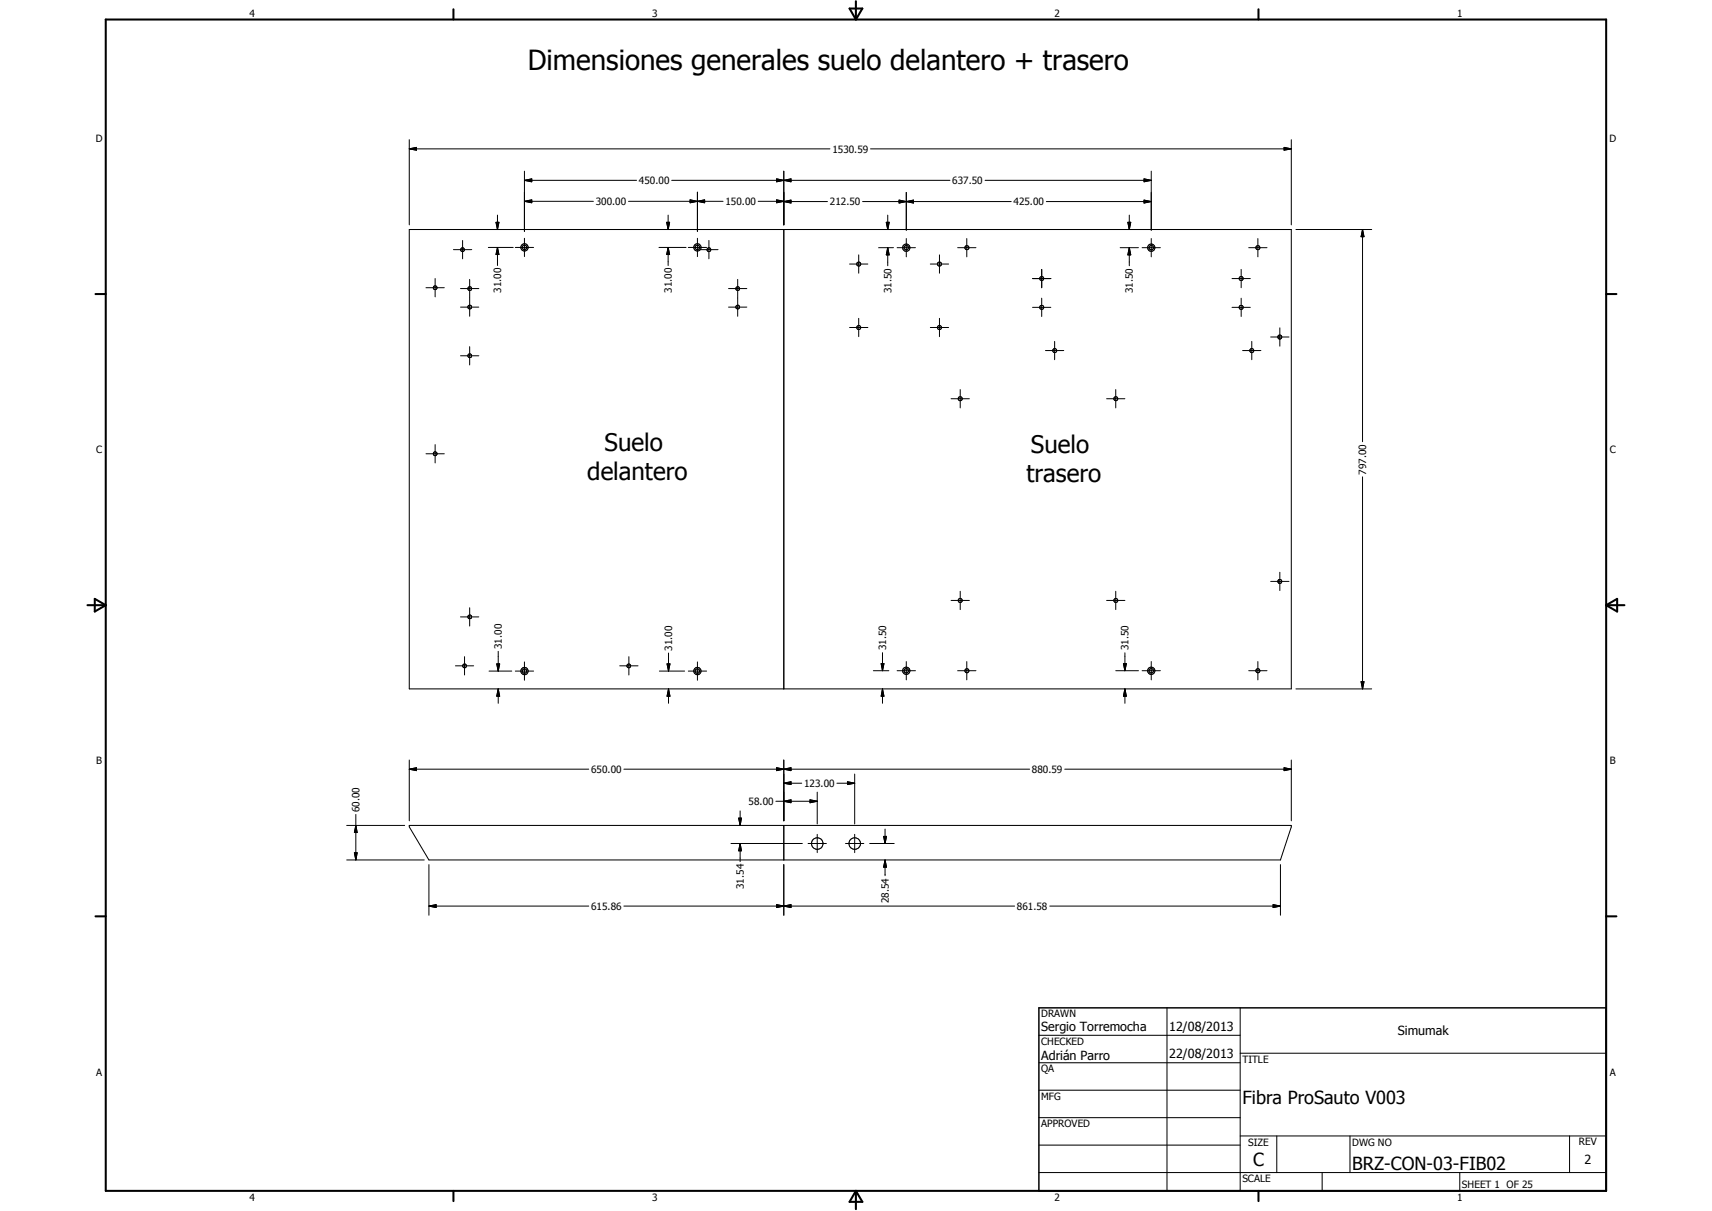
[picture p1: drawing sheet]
<svg xmlns="http://www.w3.org/2000/svg" width="594mm" height="420mm" viewBox="0 0 594 420" stroke-linecap="round" stroke-linejoin="round" font-family="sans-serif">
<g fill="none" stroke="#000" stroke-width=".35">
<path d="M142 51.6l2.5-.5v1zM142 48.5v29.5M142 51.6h146M182 59.4v20.9M272 59.4v18.6M302.1 51.6h146M399.5 59.4v20.5M445.6 51.1l2.5 .5-2.5 .5zM448.1 48.5v29.5M142 79.6h306.1v159.4h-306.1zM172.1 77.1h1l-.5 2.5zM172.6 74.6v5"/>
<path d="M182 69.8l2.5-.5v1.1zM182 62.6l2.5-.5v1zM182 69.8h23.9M182 62.6h38.9M218.1 69.8h32.8M231.3 77.1h1.1l-.5 2.5zM231.9 74.6v5M233.1 62.6h96.5M239.5 69.3l2.5 .5-2.5 .6zM242 69.8l2.5-.5v1.1zM242 66.7v13.6M263.1 69.8h8.9"/>
<path d="M269.5 69.3l2.5 .5-2.5 .6zM269.5 62.1l2.5 .5-2.5 .5zM269.5 62.1v1l5-1v1zM272 69.9l2.5-.5v1zM272 62.6l2.5-.5v1zM272 79.6v159.4M272 69.9h15.1M299.3 69.9h51.6M307.5 77.1h1.1l-.5 2.5zM308.1 74.6v5M312 69.4l2.5 .5-2.5 .5zM312 69.4l5 1v-1l-5 1z"/>
<path d="M314.5 69.9l2.5-.5v1zM314.5 66.8v13.1M341.8 62.6h57.7M363.1 69.9h36.4M391.4 77.1h1l-.5 2.5zM391.9 74.6v5M397 69.4l2.5 .5-2.5 .5zM397 62.1l2.5 .5-2.5 .5zM449.7 79.6h26.3M472.8 79.6l.5 2.5h-1zM472.8 79.6v73.6M147.8 99.8h6.4"/>
<path d="M151 96.6v6.4M157.3 86.6h6.4M160.5 83.4v6.4M163 96.9v12.8M169.5 85.9h8.6M172.6 85.9l.5 2.4h-1zM172.6 85.9v6.2M178.8 85.9h6.4M182 82.7v6.3M228.7 85.9h9.4M231.9 85.9l.5 2.4h-1.1zM231.9 85.9v6.2"/>
<path d="M238.8 85.9h6.4M242 82.7v6.3M242.8 86.6h6.4M246 83.4v6.4M256 96.9v12.8M294.8 91.6h6.4M298 88.4v6.4M304.9 85.9h5.1M308.1 85.9l.5 2.5h-1.1zM308.1 85.9v6.3M311.3 85.9h6.4M314.5 82.8v6.3"/>
<path d="M322.8 91.6h6.4M326 88.4v6.4M332.3 85.9h6.4M335.5 82.8v6.3M358.3 96.6h6.4M361.5 93.5v6.3M388.7 85.9h6.3M391.9 85.9l.5 2.5h-1zM391.9 85.9v6.3M396.3 85.9h6.4M399.5 82.8v6.3M427.5 96.6h6.4"/>
<path d="M430.7 93.5v6.3M433.3 85.9h6.4M436.5 82.8v6.3M159.8 106.6h6.4M159.8 100.1h6.4M252.8 106.6h6.4M252.8 100.1h6.4M294.8 113.6h6.4M298 110.4v6.4M322.8 113.6h6.4M326 110.4v6.4M358.3 106.6h6.4"/>
<path d="M361.5 103.5v6.3M366 118.4v6.4M427.5 106.6h6.4M430.7 103.5v6.3M434.4 118.4v6.4M440.9 116.9h6.4M443.8 116.3v1.3M444.1 113.7v6.4M159.8 123.4h6.4M163 120.3v6.3M330 138.3h6.4M333.2 135.2v6.3"/>
<path d="M362.8 121.6h6.3M384 138.3h6.3M387.2 135.2v6.3M431.2 121.6h6.3M147.8 157.4h6.4M151 154.3v6.3M472.8 165.4v73.6M444.1 198.5v6.4M159.8 214h6.4M163 210.9v6.3M330 208.3h6.4M333.2 205.1v6.4"/>
<path d="M384 208.3h6.3M387.2 205.1v6.4M440.9 201.7h6.4M443.8 201.1v1.3M158 231h6.4M161.2 227.8v6.4M169.7 232.8h7.9M172.4 230.3h1l-.5 2.5zM172.9 239l.5 2.6h-1zM172.9 226v6.8M172.9 239v5M178.8 232.8h6.4"/>
<path d="M182 229.7v6.3M215 231h6.4M218.2 227.8v6.4M228.8 232.8h8.8M231.5 230.3h1l-.5 2.5zM232 239l.5 2.6h-1zM232 226.6v6.2M232 239v5M238.8 232.8h6.4M242 229.7v6.3M303.1 232.7h5.3M305.8 230.3h.9l-.5 2.4z"/>
<path d="M306.2 239l.5 2.6h-.9zM306.2 226.4v6.3M306.2 239v5M311.3 232.7h6.4M314.5 229.5v6.4M332.3 232.7h6.4M335.5 229.5v6.4M387.2 232.7h7.8M389.8 230.3h1.1l-.6 2.4zM390.3 239l.6 2.6h-1.1zM390.3 226.5v6.2M390.3 239v5"/>
<path d="M396.3 232.7h6.4M399.5 229.5v6.4M433.3 232.7h6.4M436.5 229.5v6.4M449.7 239h26.3M472.3 236.5h1l-.5 2.5zM142 266.9l2.5-.5v1zM142 263.7v21.1M142 266.9h62.3M216.5 266.9h140.8M269.2 278h14.4M269.5 266.4l2.5 .5-2.5 .5z"/>
<path d="M269.5 266.4v1l5-1v1zM272 266.9l2.5-.5v1zM272 278l2.5-.5v1zM272 271.7l2.5-.5v1zM272 263.7v21.1M272 271.7h6.2M281.1 277.5l2.5 .5-2.5 .5zM283.6 274.8v11.1M290.4 271.7h6.2M294.1 271.2l2.5 .5-2.5 .5zM296.6 268.6v17.3M369.5 266.9h78.6"/>
<path d="M445.6 266.4l2.5 .5-2.5 .5zM448.1 263.7v21.1M120.3 298.4h26.9M120.3 286.4h20.1M123 295.9h.9l-.4 2.5zM123.5 286.4l.4 2.4h-.9zM123.5 282.6v15.8M142 286.4h306.1v.5l-3.8 11.5h-295.5l-6.8-11.5zM148.8 300v17.5M253.7 292.7h24.7M256.3 283.8h1l-.5 2.6zM256.8 292.7l.5 2.5h-1z"/>
<path d="M256.8 281.3v5.1M256.8 292.7v6.3M272 286.4v12M272 300v17.5M280.4 292.7h6.4M283.6 289.5v6.3M293.4 292.7h6.4M296.6 289.5v6.3M301.8 292.7h8.5M306.6 290.2h1l-.5 2.5zM307.1 298.4l.5 2.5h-1zM307.1 287.7v5"/>
<path d="M307.1 298.4v5.4M444.3 300v17.5M148.8 314.4l2.5-.5v1zM148.8 314.4h55.5M216.5 314.4h135.6M269.5 313.9l2.5 .5-2.5 .5zM269.5 313.9l5 1v-1l-5 1zM272 314.4l2.5-.5v1zM364.3 314.4h80M441.8 313.9l2.5 .5-2.5 .5zM360.5 359.2h69.9M405 349.7v63.5"/>
<path d="M430.4 349.7v63.5M360.5 368.7h69.9M360.5 378.2h69.9M430.4 365.4h127M360.5 387.8h69.9M360.5 397.3h69.9M430.4 394.1h127M443.1 394.1v12.7M468.5 394.1v12.7M544.7 394.1v12.7M360.5 406.8h196.9M458.8 406.8v6.4"/>
<path d="M506.6 406.8v6.4"/>
<circle cx="151" cy="99.8" r=".67"/>
<circle cx="160.5" cy="86.6" r=".67"/>
<circle cx="182" cy="85.8" r=".76"/>
<circle cx="182" cy="85.8" r="1.26"/>
<circle cx="242" cy="85.8" r=".76"/>
<circle cx="242" cy="85.8" r="1.27"/>
<circle cx="246" cy="86.7" r=".66"/>
<circle cx="298" cy="91.6" r=".71"/>
<circle cx="314.5" cy="85.9" r="1.28"/>
<circle cx="314.5" cy="85.9" r=".76"/>
<circle cx="326" cy="91.6" r=".7"/>
<circle cx="335.5" cy="85.9" r=".71"/>
<circle cx="361.5" cy="96.6" r=".71"/>
<circle cx="399.5" cy="85.9" r=".78"/>
<circle cx="399.5" cy="85.9" r="1.26"/>
<circle cx="430.7" cy="96.6" r=".71"/>
<circle cx="436.5" cy="85.9" r=".69"/>
<circle cx="163" cy="100.1" r=".67"/>
<circle cx="163" cy="106.5" r=".67"/>
<circle cx="256" cy="100.1" r=".66"/>
<circle cx="256" cy="106.5" r=".65"/>
<circle cx="298" cy="113.6" r=".7"/>
<circle cx="326" cy="113.7" r=".71"/>
<circle cx="361.5" cy="106.6" r=".7"/>
<circle cx="430.7" cy="106.6" r=".71"/>
<circle cx="444.1" cy="116.9" r=".7"/>
<circle cx="163" cy="123.4" r=".66"/>
<circle cx="333.2" cy="138.3" r=".71"/>
<circle cx="366" cy="121.7" r=".7"/>
<circle cx="387.2" cy="138.3" r=".7"/>
<circle cx="434.4" cy="121.6" r=".7"/>
<circle cx="151" cy="157.4" r=".65"/>
<circle cx="163" cy="214" r=".65"/>
<circle cx="333.2" cy="208.3" r=".7"/>
<circle cx="387.2" cy="208.4" r=".69"/>
<circle cx="444.1" cy="201.7" r=".7"/>
<circle cx="161.2" cy="231" r=".66"/>
<circle cx="182" cy="232.8" r=".77"/>
<circle cx="182" cy="232.8" r="1.27"/>
<circle cx="218.2" cy="231" r=".65"/>
<circle cx="242" cy="232.8" r="1.26"/>
<circle cx="242" cy="232.8" r=".78"/>
<circle cx="314.5" cy="232.7" r="1.25"/>
<circle cx="314.5" cy="232.7" r=".76"/>
<circle cx="335.5" cy="232.7" r=".7"/>
<circle cx="399.5" cy="232.7" r=".78"/>
<circle cx="399.5" cy="232.7" r="1.26"/>
<circle cx="436.5" cy="232.7" r=".7"/>
<circle cx="283.6" cy="292.7" r="2"/>
<circle cx="296.6" cy="292.7" r="2.01"/>
</g>
<g fill="none" stroke="#000" stroke-width=".71">
<path d="M36.7 6.8h520.7v406.4h-520.7zM157.3 3.2v3.6M294.8 3h4.4l-2.2 3.8zM297 .4v6.4M436.7 3.2v3.6M33.1 102h3.6M557.4 102h3.5M30.3 210h6.4M32.9 207.8l3.8 2.2-3.8 2.2zM557.4 210h6.3M557.4 210l3.8-2.2v4.4zM33.1 317.9h3.6"/>
<path d="M557.4 317.9h3.5M157.3 413.2v3.5M297 413.2v6.3M297 413.2l2.2 3.8h-4.4zM436.7 413.2v3.5"/>
</g>
<path d="M360.5 349.7h196.9v63.5h-196.9z" fill="none" stroke="#000" stroke-width=".51"/>
<g fill="#000">
<path d="M142 51.6l2.5-.5v1zM445.6 51.1l2.5 .5-2.5 .5zM172.1 77.1h1l-.5 2.5zM182 69.8l2.5-.5v1.1zM182 62.6l2.5-.5v1zM231.3 77.1h1.1l-.5 2.5zM239.5 69.3l2.5 .5-2.5 .6zM242 69.8l2.5-.5v1.1zM269.5 69.3l2.5 .5-2.5 .6zM269.5 62.1l2.5 .5-2.5 .5zM272 69.9l2.5-.5v1zM272 62.6l2.5-.5v1z"/>
<path d="M307.5 77.1h1.1l-.5 2.5zM312 69.4l2.5 .5-2.5 .5zM314.5 69.9l2.5-.5v1zM391.4 77.1h1l-.5 2.5zM397 69.4l2.5 .5-2.5 .5zM397 62.1l2.5 .5-2.5 .5zM172.6 85.9l.5 2.4h-1zM231.9 85.9l.5 2.4h-1.1zM308.1 85.9l.5 2.5h-1.1zM391.9 85.9l.5 2.5h-1zM472.8 79.6l.5 2.5h-1zM172.4 230.3h1l-.5 2.5z"/>
<path d="M231.5 230.3h1l-.5 2.5zM305.8 230.3h.9l-.5 2.4zM389.8 230.3h1.1l-.6 2.4zM472.3 236.5h1l-.5 2.5zM172.9 239l.5 2.6h-1zM232 239l.5 2.6h-1zM306.2 239l.5 2.6h-.9zM390.3 239l.6 2.6h-1.1zM142 266.9l2.5-.5v1zM269.5 266.4l2.5 .5-2.5 .5zM272 266.9l2.5-.5v1zM272 278l2.5-.5v1z"/>
<path d="M272 271.7l2.5-.5v1zM281.1 277.5l2.5 .5-2.5 .5zM294.1 271.2l2.5 .5-2.5 .5zM445.6 266.4l2.5 .5-2.5 .5zM123 295.9h.9l-.4 2.5zM123.5 286.4l.4 2.4h-.9zM256.3 283.8h1l-.5 2.6zM256.8 292.7l.5 2.5h-1zM306.6 290.2h1l-.5 2.5zM148.8 314.4l2.5-.5v1zM269.5 313.9l2.5 .5-2.5 .5zM272 314.4l2.5-.5v1z"/>
<path d="M307.1 298.4l.5 2.5h-1zM441.8 313.9l2.5 .5-2.5 .5z"/>
</g>
<text font-size="9.6" x="183.2" y="24.4">Dimensiones generales suelo delantero + trasero</text>
<g font-size="8.4">
<text x="209.8" y="156.5">Suelo</text>
<text x="357.8" y="157.3">Suelo</text>
<text x="203.8" y="166.6">delantero</text>
<text x="356.2" y="167.3">trasero</text>
</g>
<g font-size="6.3">
<text x="431.1" y="383.2">Fibra ProSauto V003</text>
<text x="434.8" y="404.7">C</text>
<text x="469.2" y="406">BRZ-CON-03-FIB02</text>
</g>
<g font-size="4.4">
<text x="361.3" y="357.5">Sergio Torremocha</text>
<text x="405.7" y="357.7">12/08/2013</text>
<text x="485" y="359.2">Simumak</text>
<text x="361.3" y="367.9">Adrián Parro</text>
<text x="405.7" y="367.2">22/08/2013</text>
<text x="549.8" y="404">2</text>
</g>
<g font-size="3.5">
<text x="86.6" y="5.8">4</text>
<text x="226.3" y="5.8">3</text>
<text x="365.9" y="5.8">2</text>
<text x="505.6" y="5.8">1</text>
<text x="33.3" y="49.4">D</text>
<text x="288.8" y="52.9">1530.59</text>
<text x="558.5" y="49.4">D</text>
<text x="221.7" y="63.9">450.00</text>
<text x="330.4" y="63.9">637.50</text>
<text x="206.7" y="71.2">300.00</text>
<text x="251.7" y="71.2">150.00</text>
<text x="288" y="71.2">212.50</text>
<text x="351.7" y="71.2">425.00</text>
<text x="173.9" y="101.6" transform="rotate(-90 173.9 101.6)">31.00</text>
<text x="233.2" y="101.6" transform="rotate(-90 233.2 101.6)">31.00</text>
<text x="309.4" y="101.7" transform="rotate(-90 309.4 101.7)">31.50</text>
<text x="393.1" y="101.7" transform="rotate(-90 393.1 101.7)">31.50</text>
<text x="33.4" y="157.3">C</text>
<text x="558.6" y="157.3">C</text>
<text x="474.1" y="164.7" transform="rotate(-90 474.1 164.7)">797.00</text>
<text x="174.2" y="225.2" transform="rotate(-90 174.2 225.2)">31.00</text>
<text x="233.3" y="225.8" transform="rotate(-90 233.3 225.8)">31.00</text>
<text x="307.5" y="225.6" transform="rotate(-90 307.5 225.6)">31.50</text>
<text x="391.6" y="225.7" transform="rotate(-90 391.6 225.7)">31.50</text>
<text x="33.4" y="265.2">B</text>
<text x="205.1" y="268.1">650.00</text>
<text x="358.1" y="268.1">880.59</text>
<text x="558.6" y="265.2">B</text>
<text x="279.1" y="273">123.00</text>
<text x="124.7" y="281.8" transform="rotate(-90 124.7 281.8)">60.00</text>
<text x="259.8" y="279.3">58.00</text>
<text x="258.1" y="308.4" transform="rotate(-90 258.1 308.4)">31.54</text>
<text x="205.1" y="315.6">615.86</text>
<text x="308.4" y="313.3" transform="rotate(-90 308.4 313.3)">28.54</text>
<text x="352.9" y="315.6">861.58</text>
<text x="361.3" y="353">DRAWN</text>
<text x="361.3" y="362.5">CHECKED</text>
<text x="431.1" y="368.7">TITLE</text>
<text x="33.4" y="373.2">A</text>
<text x="361.3" y="372.1">QA</text>
<text x="558.6" y="373.2">A</text>
<text x="361.3" y="381.6">MFG</text>
<text x="361.3" y="391.1">APPROVED</text>
<text x="433.1" y="397.5">SIZE</text>
<text x="469.2" y="397.5">DWG NO</text>
<text x="547.9" y="397.4">REV</text>
<text x="431.1" y="410.2">SCALE</text>
<text x="507.3" y="412.3">SHEET 1 OF 25</text>
<text x="86.6" y="416.7">4</text>
<text x="226.3" y="416.7">3</text>
<text x="365.9" y="416.7">2</text>
<text x="505.6" y="416.7">1</text>
</g>
</svg>
